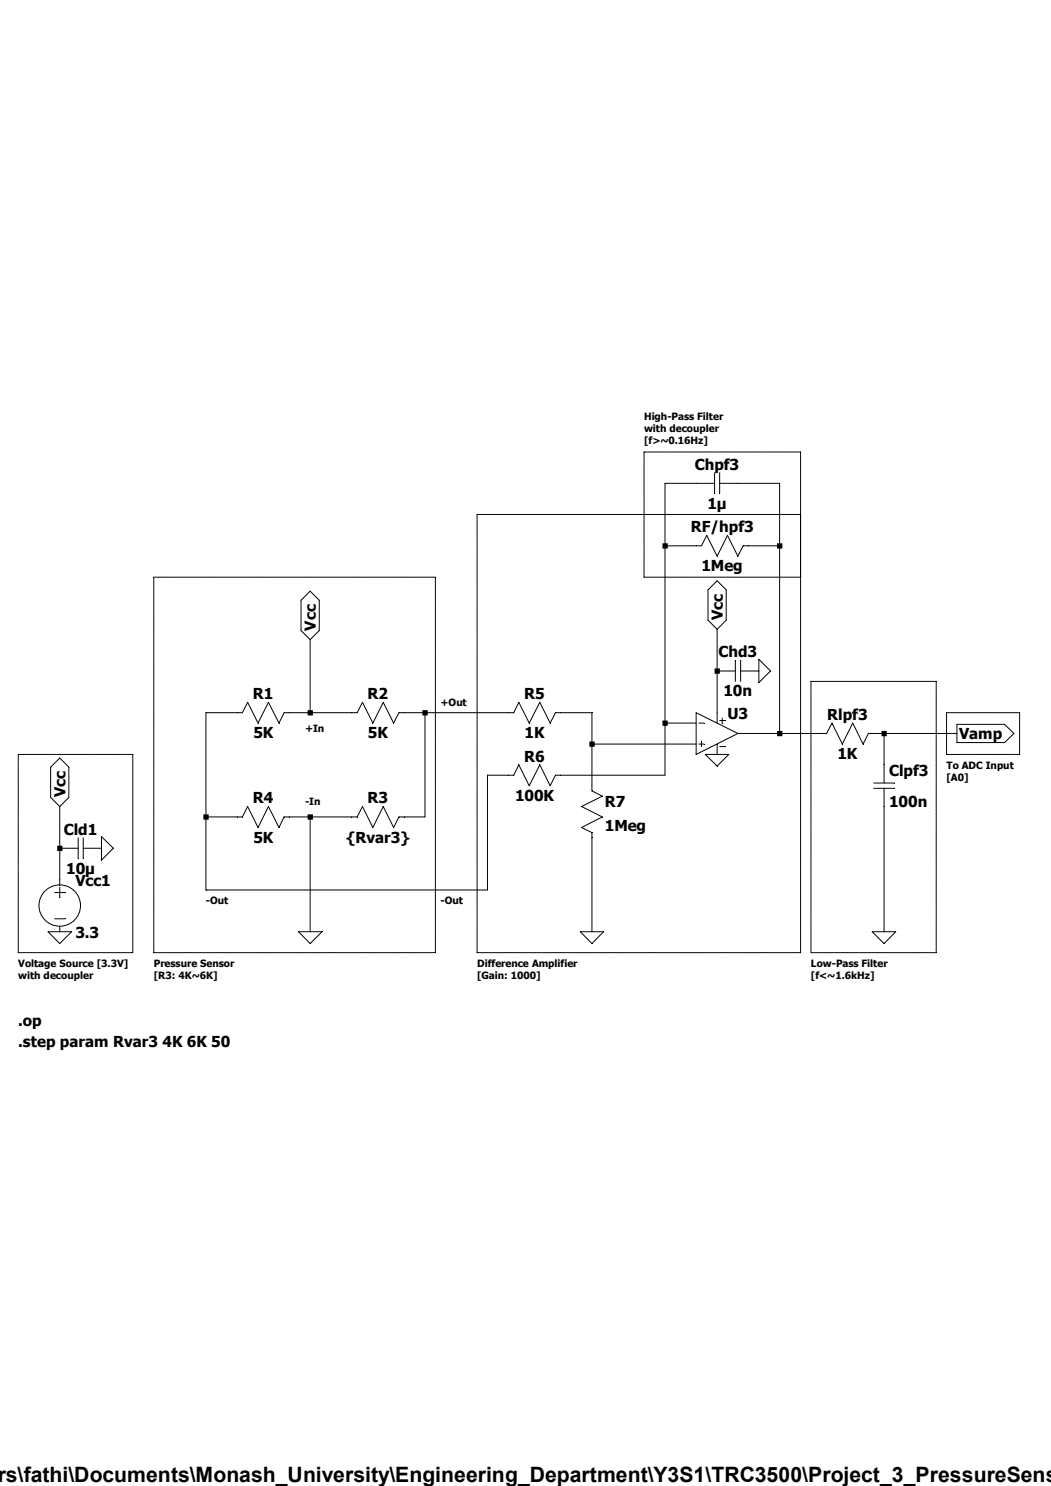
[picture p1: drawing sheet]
<svg xmlns="http://www.w3.org/2000/svg" width="210mm" height="297mm" viewBox="0 0 210 297" stroke-linecap="round" stroke-linejoin="round" font-family="sans-serif">
<g fill="none" stroke="#000" stroke-width=".2">
<path d="M142.8 96.6h-9.9v58.3h-21.9l-1.1 2.2-2-4.2-2.2 4.2-2-4.2-1 2h-5.3v23h-56.3v-35.4h7.3l1.1-2.1 2.1 4.1 2-4.1 2.2 4.1 1-2h14.6l1-2.1 2.1 4.1 2.1-4.1 2.1 4.1 1-2h23l1-2.1 2 4.1 2.2-4.1 2 4.1 1.1-2h7.3v15.6l2.1 1-4.2 2.1 4.2 2.1-4.2 2.1 2.1 1v19.8M142.8 94.5v4.2M143.8 96.6h12v50M143.8 94.5v4.2M30.7 115.4h56.3v75h-56.3zM60.2 120l1.8-1.8 1.8 1.8v6l-1.8 1.8-1.8-1.8zM132.9 109.1h7.3l1-2.1 2.1 4.2 2.1-4.2 2 4.2 1.1-2.1h7.3M141.5 117.9l1.8-1.8 1.8 1.8v6.1l-1.8 1.8-1.8-1.8zM160 102.8h-64.7v87.6h64.7v-100.1h-31.3v25.1h31.3M62 127.8v14.7M143.3 134.1h3.6M143.3 125.8v18.7"/>
<path d="M146.9 132v4.2M148 134.1h3.6M148 132v4.2M151.6 131.8l2.4 2.3-2.4 2.3zM162.1 136.2h25v54.2h-25zM3.6 150.8h22.9v39.6h-22.9zM11.9 151.5l1.9 1.8v6.1l-1.9 1.8-1.8-1.8v-6.1zM84.9 142.5v20.8h-5.2l-1 2.1-2.1-4.2-2.1 4.2-2.1-4.2-1 2.1h-14.6l-1 2.1-2.2-4.2-2 4.2-2.1-4.2-1.1 2.1h-7.3M118.3 148.7h20.8M132.9 144.5h6.2M139.1 142.5l8.3 4.1-8.3 4.2zM139.7 144.5h1"/>
<path d="M139.7 148.7h1M140.2 148.2v1M140.9 150.8h4.7l-2.3 2.3zM143.3 148.7v2.1M143.8 144h1.1M143.8 149.2h1.1M144.3 143.5v1M147.4 146.6h17.8l1-2.1 2.1 4.2 2.1-4.2 2.1 4.2 1-2.1h17.7M174.6 156.5h4.1M174.6 157.6h4.1M176.7 146.6v9.9M176.7 157.6v28.6"/>
<path d="M189.1 142.5h14.7v8.3h-14.7zM191.2 144.8h9.5l1.9 1.8-1.9 1.8h-9.5zM10.9 178.4h2.1M11.9 161.2v15.7M11.9 177.4v2.1M11.9 169.5h3.7M15.6 167.5v4.1M16.6 169.5h3.7M16.6 167.5v4.1M20.3 167.2l2.3 2.3-2.3 2.4zM62 163.3v22.9M9.6 186.2h4.7l-2.4 2.4z"/>
<path d="M10.9 183.6h2.1M11.9 185.2v1M59.6 186.2h4.7l-2.3 2.4zM116 186.2h4.6l-2.3 2.4zM174.3 186.2h4.7l-2.3 2.4z"/>
<circle cx="11.9" cy="181" r="4.1"/>
</g>
<path d="M11.4 169h1.1v1.1h-1.1zM40.6 162.8h1.1v1h-1.1zM61.5 141.9h1v1.1h-1zM61.5 162.8h1v1h-1zM84.4 141.9h1.1v1.1h-1.1zM117.8 148.2h1v1.1h-1zM132.4 108.6h1v1h-1zM132.4 144h1v1.1h-1zM142.8 133.6h1v1.1h-1zM155.3 108.6h1v1h-1zM155.3 146.1h1v1.1h-1zM176.1 146.1h1.1v1.1h-1.1z" fill-rule="evenodd" fill="#000"/>
<text font-size="4.2" x="-.5" y="296.3">rs\fathi\Documents\Monash_University\Engineering_Department\Y3S1\TRC3500\Project_3_PressureSens</text>
<g font-size="3">
<text x="138.9" y="93.9">Chpf3</text>
<text x="141.4" y="101.7">1µ</text>
<text x="138" y="106.4">RF/hpf3</text>
<text x="140.2" y="114.2">1Meg</text>
<text x="144.4" y="124" transform="rotate(-90 144.4 124)">Vcc</text>
<text x="63.1" y="126" transform="rotate(-90 63.1 126)">Vcc</text>
<text x="143.6" y="131.4">Chd3</text>
<text x="50.5" y="139.7">R1</text>
<text x="73.4" y="139.7">R2</text>
<text x="104.7" y="139.7">R5</text>
<text x="144.6" y="139.2">10n</text>
<text x="145.4" y="143.6">U3</text>
<text x="165.3" y="143.9">Rlpf3</text>
<text x="50.6" y="147.5">5K</text>
<text x="73.5" y="147.5">5K</text>
<text x="104.8" y="147.5">1K</text>
<text x="191.6" y="147.8">Vamp</text>
<text x="104.7" y="152.2">R6</text>
<text x="167.3" y="151.7">1K</text>
<text x="177.7" y="155.1">Clpf3</text>
<text x="13.1" y="159.4" transform="rotate(-90 13.1 159.4)">Vcc</text>
<text x="50.5" y="160.6">R4</text>
<text x="73.4" y="160.6">R3</text>
<text x="102.9" y="160.1">100K</text>
<text x="120.9" y="161.4">R7</text>
<text x="177.7" y="161.4">100n</text>
<text x="12.8" y="166.8">Cld1</text>
<text x="120.9" y="166">1Meg</text>
<text x="50.6" y="168.4">5K</text>
<text x="69.2" y="168.4">{Rvar3}</text>
<text x="13.3" y="174.6">10µ</text>
<text x="15.1" y="177">Vcc1</text>
<text x="15.1" y="187.4">3.3</text>
<text x="3.6" y="205.1">.op</text>
<text x="3.6" y="209.3">.step param Rvar3 4K 6K 50</text>
</g>
<g font-size="2">
<text x="128.7" y="83.9">High-Pass Filter</text>
<text x="128.7" y="86.3">with decoupler</text>
<text x="128.7" y="88.8">[f&gt;~0.16Hz]</text>
<text x="88.1" y="141.2">+Out</text>
<text x="61" y="146.4">+In</text>
<text x="189.1" y="153.7">To ADC Input</text>
<text x="61" y="161">-In</text>
<text x="189.1" y="156.2">[A0]</text>
<text x="41.1" y="180.8">-Out</text>
<text x="88.1" y="180.8">-Out</text>
<text x="3.6" y="193.3">Voltage Source [3.3V]</text>
<text x="3.6" y="195.7">with decoupler</text>
<text x="30.7" y="193.3">Pressure Sensor</text>
<text x="30.7" y="195.7">[R3: 4K~6K]</text>
<text x="95.3" y="193.3">Difference Amplifier</text>
<text x="95.3" y="195.7">[Gain: 1000]</text>
<text x="162.1" y="193.3">Low-Pass Filter</text>
<text x="162.1" y="195.7">[f&lt;~1.6kHz]</text>
</g>
</svg>
